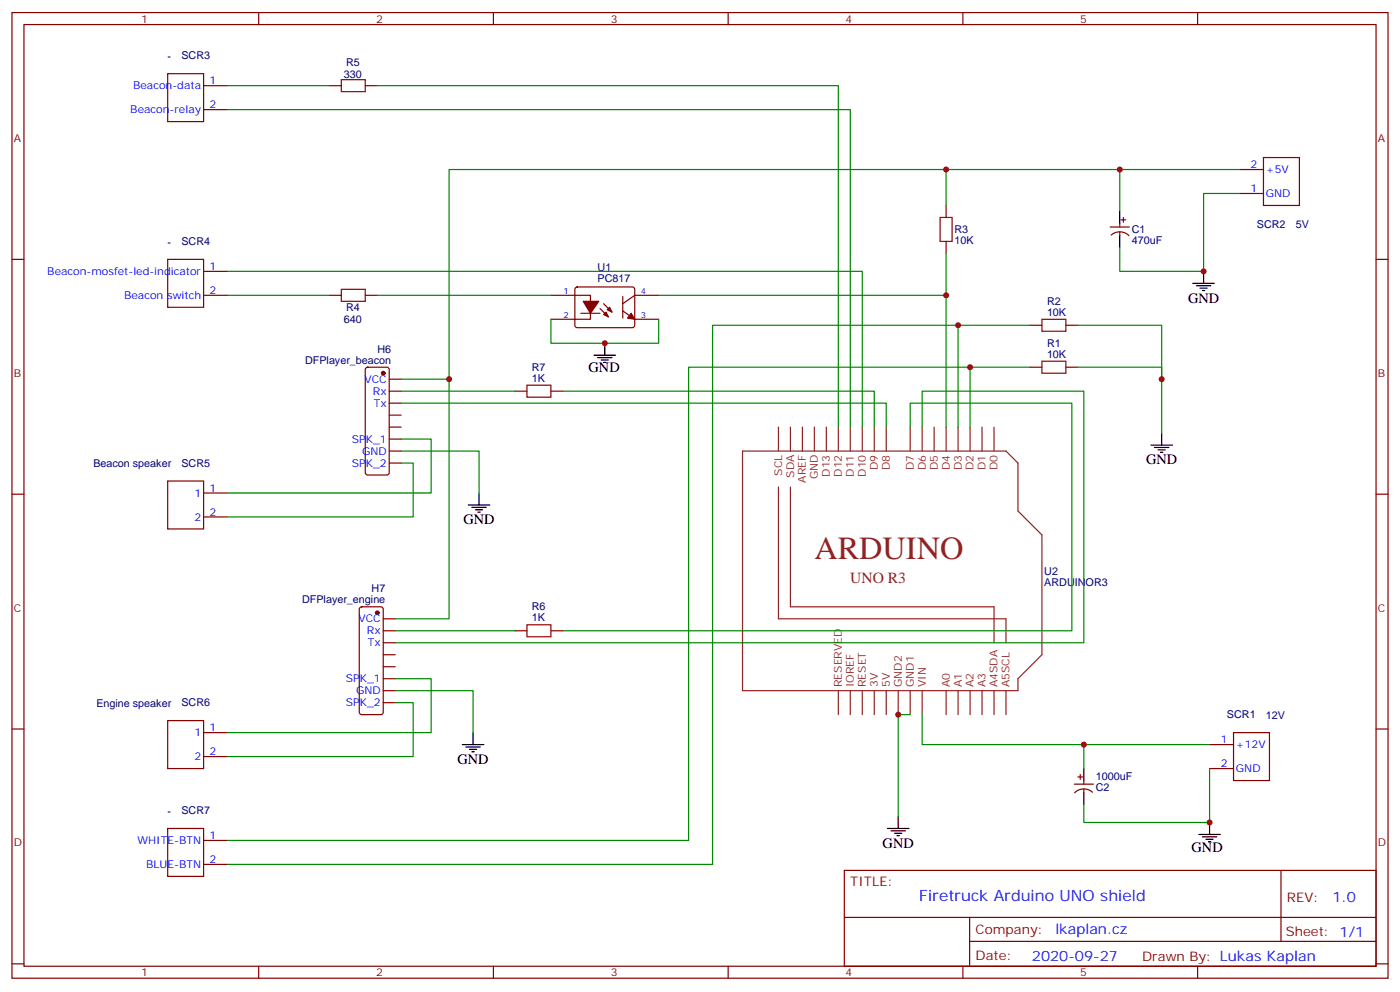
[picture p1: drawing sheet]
<svg xmlns="http://www.w3.org/2000/svg" width="412mm" height="292mm" viewBox="0 0 412 292" stroke-linecap="round" stroke-linejoin="round" font-family="sans-serif">
<g fill="none" stroke="#870000" stroke-width=".35">
<path d="M3.5 3.7h405.4v284.3h-405.4zM7.1 7.2h398.2v277.3h-398.2zM76.2 3.7v3.5M145.3 3.7v3.5M214.5 3.7v3.5M283.6 3.7v3.5M352.8 3.7v3.5M49.4 21.7h10.6v14.1h-10.6zM60 25.2h7M60 32.3h7M97 25.2h3.5M107.6 25.2h3.5"/>
<path d="M365.1 57h7.1M365.1 49.9h7.1M372.2 46.4h10.6v14.1h-10.6zM3.5 76.4h3.6M49.4 76.4h10.6v14.1h-10.6zM60 79.9h7M278.7 60.5v3.5M278.7 71.1v3.5M327 66.9h5.7M327.3 69.2a3.8 3.8 0 0 1 5.3 .2M329.8 65.8v1.1M329.8 68.3v1"/>
<path d="M330.2 64.7h1.4M330.9 64v1.4M405.3 76.4h3.6M60 87h7M97 87h3.5M107.6 87h3.5M162.3 87h11.6v7h-11.6M169.6 84.7l.4-.2h16.5l.5 .7-.1 10.9-.6 .4-16.5-.1-.5-.6v-10.6zM171.1 92.3h5.6M176.7 90.8l2.5 2.5M177.8 89.4l2.5 2.5M183.4 91.5l3.6 2.5h7"/>
<path d="M183.4 87.3v6.4M194 87h-7l-3.6 2.4M303.4 95.8h3.5M314 95.8h3.5M107.8 108.3l.5-.2h5.6l.5 .2 .3 .5v30.4l-.3 .5-.5 .2h-5.6l-.5-.3-.2-.4v-30.4zM114.7 111.7h3.5M114.7 115.2h3.5M114.7 118.7h3.5M151.7 115.2h3.5M162.3 115.2h3.5M303.4 108.1h3.5M314 108.1h3.5"/>
<path d="M114.7 122.2h3.5M114.7 125.8h3.5M114.7 129.3h3.5M114.7 132.8h3.5M114.7 136.3h3.5M3.5 145.5h3.6M49.4 141.6h10.6v14.2h-10.6zM60 145.2h7M60 152.2h7M405.3 145.5h3.6M106.1 178.9l.4-.2h5.7l.5 .2 .2 .5v30.3l-.2 .5-.5 .2h-5.7l-.5-.2-.2-.5v-30.3zM112.9 182.2h3.5"/>
<path d="M112.9 185.7h3.5M112.9 189.3h3.5M112.9 192.8h3.5M112.9 196.3h3.5M112.9 199.8h3.5M151.7 185.7h3.5M162.3 185.7h3.5M3.5 214.7h3.6M49.4 212.2h10.6v14.1h-10.6zM60 215.7h7M112.9 203.4h3.5M112.9 206.9h3.5"/>
<path d="M356.3 219.3h7.1M363.4 215.7h10.5v14.1h-10.5zM405.3 214.7h3.6M60 222.8h7M316.4 230.9h5.7M317.5 228.8h1.4M318.2 228.1v1.4M319.3 229.8v1.1M319.3 232.3v1.1M321.8 233.3a3.8 3.8 0 0 0-5.2 .1M356.3 226.3h7.1M49.4 243.9h10.6v14.2h-10.6z"/>
<path d="M60 247.5h7M60 254.5h7M248.7 256.3h156.6v28.2h-156.6zM377.3 256.3v20.9M248.7 270.1h156.5M285.6 277.2h119.6M285.6 270.1v14.2M3.5 283.8h3.6M76.2 284.5v3.5M145.3 284.5v3.5M214.5 284.5v3.5M283.6 284.5v3.5"/>
<path d="M352.8 284.5v3.5M405.3 283.8h3.6"/>
</g>
<path d="M100.5 23.5h7.1v3.5h-7.1zM276.9 64h3.6v7.1h-3.6zM100.5 85.2h7.1v3.5h-7.1zM306.9 94h7.1v3.5h-7.1zM155.2 113.4h7.1v3.5h-7.1zM306.9 106.4h7.1v3.5h-7.1zM155.2 184h7.1v3.5h-7.1z" fill="none" stroke="#a10000" stroke-width=".35"/>
<g fill="none" stroke="#000" stroke-width=".35">
<path d="M329.8 62.3v3.5M329.8 69.3v3.5M354.5 79.9v3.5M351.4 83.4h6.3M352.4 84.1h4.3M353.5 84.8h2.1M354.2 85.5h.7M175 104.6h6.3M176 105.3h4.3M177.1 106h2.1M177.8 106.7h.7M178.2 101.1v3.5"/>
<path d="M339 131.1h6.4M340.1 131.8h4.2M341.1 132.5h2.2M341.8 133.2h.7M342.2 127.5v3.6M137.9 148.7h6.4M139 149.4h4.2M140.1 150.1h2.1M140.8 150.8h.7M141.1 145.2v3.5M136.2 219.3h6.3M137.2 220h4.3"/>
<path d="M139.3 215.7v3.6M138.3 220.7h2.1M139 221.4h.7M319.3 226.3v3.5M319.3 233.4v3.5M261.4 243.9h6.4M262.5 244.7h4.2M263.5 245.4h2.1M264.2 246.1h.7M264.6 240.4v3.5M353.1 245.7h6.4M354.2 246.4h4.2"/>
<path d="M355.2 247.1h2.2M356 247.8h.7M356.3 242.2v3.5"/>
</g>
<g fill="#870000" stroke="#870000" stroke-width=".35">
<path d="M185.9 92.3l1.1 1.7-2.1-.3z"/>
<path d="M177.8 92.6l.7-.7 .7 1.4z"/>
<path d="M178.9 91.2l.7-.7 .7 1.4z"/>
<path d="M171.8 88.7h4.6l-2.5 3.6z"/>
<circle cx="111.1" cy="180.4" r=".53"/>
<circle cx="112.9" cy="109.9" r=".53"/>
</g>
<g fill="none" stroke="#008700" stroke-width=".35">
<path d="M67 32.3h183.5v93.5M67 25.2h30M111.1 25.2h135.8v100.6M278.7 49.9h-146.4v61.8h-14.1M329.8 49.9h-51.1v10.6M365.1 49.9h-35.3v12.4M365.1 57h-10.6v22.9h-24.7v-7.1M67 79.9h187v45.9M278.7 74.6v12.4M67 87h30M111.1 87h51.2M162.3 94v7.1h31.7v-7.1"/>
<path d="M194 87h84.7v38.8M282.2 95.8h-72.3v158.7h-142.9M303.4 95.8h-21.2v30M317.5 95.8h24.7v15.9M118.2 118.7h142.9v7.1M118.2 115.2h33.5M132.3 111.7v70.5h-15.9M165.8 115.2h91.7v10.6M285.8 108.1h-83v139.4h-135.8M303.4 108.1h-17.6v17.7M317.5 108.1h24.7v19.4M118.2 136.3h3.5v15.9h-54.7"/>
<path d="M118.2 129.3h8.8v15.9h-60M118.2 132.8h22.9v12.4M268.1 125.8v-7.1h47.6v67h-149.9M271.6 125.8v-10.6h47.7v74.1h-202.9M116.4 199.8h10.6v15.9h-60M116.4 185.7h35.3M116.4 206.9h5.3v15.9h-54.7M116.4 203.4h22.9v12.3M268.1 210.4h-3.5v30M271.6 210.4v8.9h47.7v7M319.3 219.3h37M356.3 226.3v15.9h-37v-5.3"/>
</g>
<g fill="none" stroke="#8c2424" stroke-width=".35">
<path d="M218.7 132.8h77.6l3.6 3.5v14.2l7 7v35.3l-7 7v3.6h-81.2zM229.3 125.8v7M232.8 125.8v7M236.4 125.8v7M239.9 125.8v7M243.4 125.8v7M246.9 125.8v7M250.5 125.8v7M254 125.8v7M257.5 125.8v7M261.1 125.8v7M268.1 125.8v7"/>
<path d="M271.6 125.8v7M275.2 125.8v7M278.7 125.8v7M282.2 125.8v7M285.8 125.8v7M289.3 125.8v7M292.8 125.8v7M229.3 143.4v38.8h67v7.1M232.8 143.4v35.3h60v10.6M246.9 203.4v7M250.5 203.4v7M254 203.4v7"/>
<path d="M257.5 203.4v7M261.1 203.4v7M264.6 203.4v7M268.1 203.4v7M271.6 203.4v7M278.7 203.4v7M282.2 203.4v7M285.8 203.4v7M289.3 203.4v7M292.8 203.4v7M296.3 203.4v7"/>
</g>
<g fill="#c00">
<circle cx="282.2" cy="95.8" r=".88"/>
<circle cx="278.7" cy="87" r=".88"/>
<circle cx="319.3" cy="219.3" r=".88"/>
<circle cx="356.3" cy="242.2" r=".88"/>
<circle cx="264.6" cy="210.4" r=".88"/>
<circle cx="354.5" cy="79.9" r=".88"/>
<circle cx="329.8" cy="49.9" r=".88"/>
<circle cx="278.7" cy="49.9" r=".88"/>
<circle cx="178.2" cy="101.1" r=".88"/>
<circle cx="342.2" cy="111.7" r=".88"/>
<circle cx="285.8" cy="108.1" r=".88"/>
<circle cx="132.3" cy="111.7" r=".88"/>
</g>
<text font-size="9.5" fill="#8d2323" x="239.9" y="164.6">ARDUINO</text>
<text font-size="4.6" fill="#8d2323" x="250.5" y="171.6">UNO R3</text>
<text font-size="4.6" fill="#00f" x="270.8" y="265.3">Firetruck Arduino UNO shield</text>
<g font-size="4.2">
<text x="350" y="89.1">GND</text>
<text x="173.4" y="109.5">GND</text>
<text x="337.6" y="136.7">GND</text>
<text x="136.5" y="154.3">GND</text>
<text x="134.8" y="224.9">GND</text>
<text x="260" y="249.6">GND</text>
<text x="351" y="251">GND</text>
</g>
<g font-size="4.2" fill="#00f">
<text x="392.5" y="265.6">1.0</text>
<text x="310.9" y="275.1">lkaplan.cz</text>
<text x="304" y="282.9">2020-09-27</text>
</g>
<g font-size="3.9" fill="#800">
<text x="250.5" y="260.9">TITLE:</text>
<text x="379.1" y="265.6">REV:</text>
<text x="287.4" y="275.1">Company:</text>
<text x="378.7" y="275.7">Sheet: 1/1</text>
<text x="287.4" y="282.8">Date:</text>
<text x="336.4" y="282.8">Drawn By: Lukas Kaplan</text>
</g>
<g font-size="3.2" fill="#800">
<text x="41.6" y="6.7">1</text>
<text x="110.8" y="6.7">2</text>
<text x="179.9" y="6.7">3</text>
<text x="249.1" y="6.7">4</text>
<text x="318.2" y="6.7">5</text>
<text x="4.1" y="41.8">A</text>
<text x="405.9" y="41.8">A</text>
<text x="4.1" y="110.9">B</text>
<text x="405.9" y="110.9">B</text>
<text x="4.1" y="180.1">C</text>
<text x="405.9" y="180.1">C</text>
<text x="4.1" y="249.2">D</text>
<text x="405.9" y="249.2">D</text>
<text x="41.6" y="287.5">1</text>
<text x="110.8" y="287.5">2</text>
<text x="179.9" y="287.5">3</text>
<text x="249.1" y="287.5">4</text>
<text x="318.2" y="287.5">5</text>
</g>
<g font-size="3.2" fill="#000080">
<text x="49.4" y="17.6">-</text>
<text x="53.4" y="17.5">SCR3</text>
<text x="101.3" y="22.9">330</text>
<text x="101.9" y="19.3">R5</text>
<text x="281.2" y="71.9">10K</text>
<text x="281.2" y="68.7">R3</text>
<text x="333.4" y="71.9">470uF</text>
<text x="333.4" y="68.7">C1</text>
<text x="370.2" y="67.2">SCR2</text>
<text x="381.7" y="67">5V</text>
<text x="49.4" y="72.3">-</text>
<text x="53.4" y="72.1">SCR4</text>
<text x="176" y="83">PC817</text>
<text x="176" y="79.8">U1</text>
<text x="308.4" y="89.8">R2</text>
<text x="101.3" y="95.2">640</text>
<text x="101.9" y="91.6">R4</text>
<text x="308.4" y="93">10K</text>
<text x="89.9" y="107.1">DFPlayer_beacon</text>
<text x="111.2" y="103.9">H6</text>
<text x="308.4" y="105.3">10K</text>
<text x="308.4" y="102.1">R1</text>
<text x="156.6" y="112.4">1K</text>
<text x="156.6" y="109.2">R7</text>
<text x="27.5" y="137.6">Beacon speaker</text>
<text x="53.4" y="137.4">SCR5</text>
<text x="307.6" y="172.6">ARDUINOR3</text>
<text x="307.6" y="169.3">U2</text>
<text x="89" y="177.6">DFPlayer_engine</text>
<text x="109.4" y="174.4">H7</text>
<text x="156.6" y="179.7">R6</text>
<text x="156.6" y="182.9">1K</text>
<text x="28.4" y="208.1">Engine speaker</text>
<text x="53.4" y="208">SCR6</text>
<text x="361.4" y="211.5">SCR1</text>
<text x="372.9" y="211.7">12V</text>
<text x="322.8" y="229.7">1000uF</text>
<text x="322.8" y="232.9">C2</text>
<text x="49.4" y="239.9">-</text>
<text x="53.4" y="239.7">SCR7</text>
</g>
<g font-size="3.2" fill="#00f">
<text x="39.2" y="26.3">Beacon-data</text>
<text x="61.7" y="24.9">1</text>
<text x="38.4" y="33.3">Beacon-relay</text>
<text x="61.7" y="31.9">2</text>
<text x="368.4" y="49.6">2</text>
<text x="372.9" y="51">+5V</text>
<text x="368.4" y="56.6">1</text>
<text x="372.9" y="58">GND</text>
<text x="13.9" y="81">Beacon-mosfet-led-indicator</text>
<text x="61.7" y="79.6">1</text>
<text x="36.6" y="88">Beacon switch</text>
<text x="61.7" y="86.6">2</text>
<text x="107.3" y="112.7">VCC</text>
<text x="109.9" y="116.2">Rx</text>
<text x="110.1" y="119.8">Tx</text>
<text x="103.6" y="130.4">SPK_1</text>
<text x="103.6" y="137.4">SPK_2</text>
<text x="106.7" y="133.9">GND</text>
<text x="57.2" y="146.2">1</text>
<text x="61.7" y="144.8">1</text>
<text x="57.2" y="153.3">2</text>
<text x="61.7" y="151.9">2</text>
<text x="105.6" y="183.3">VCC</text>
<text x="108.1" y="186.8">Rx</text>
<text x="108.4" y="190.3">Tx</text>
<text x="101.9" y="200.9">SPK_1</text>
<text x="101.9" y="208">SPK_2</text>
<text x="104.9" y="204.4">GND</text>
<text x="61.7" y="215.4">1</text>
<text x="57.2" y="216.8">1</text>
<text x="359.6" y="218.9">1</text>
<text x="364.1" y="220.3">+12V</text>
<text x="57.2" y="223.8">2</text>
<text x="61.7" y="222.4">2</text>
<text x="359.6" y="226">2</text>
<text x="364.1" y="227.4">GND</text>
<text x="40.5" y="248.5">WHITE-BTN</text>
<text x="61.7" y="247.1">1</text>
<text x="43.1" y="255.6">BLUE-BTN</text>
<text x="61.7" y="254.2">2</text>
</g>
<g font-size="3.2" fill="#8d2323">
<text x="230.4" y="140" transform="rotate(-90 230.4 140)">SCL</text>
<text x="233.9" y="140.7" transform="rotate(-90 233.9 140.7)">SDA</text>
<text x="237.4" y="142.1" transform="rotate(-90 237.4 142.1)">AREF</text>
<text x="240.9" y="141.2" transform="rotate(-90 240.9 141.2)">GND</text>
<text x="244.5" y="140.4" transform="rotate(-90 244.5 140.4)">D13</text>
<text x="248" y="140.4" transform="rotate(-90 248 140.4)">D12</text>
<text x="251.5" y="140.4" transform="rotate(-90 251.5 140.4)">D11</text>
<text x="255.1" y="140.4" transform="rotate(-90 255.1 140.4)">D10</text>
<text x="258.6" y="138.3" transform="rotate(-90 258.6 138.3)">D9</text>
<text x="262.1" y="138.3" transform="rotate(-90 262.1 138.3)">D8</text>
<text x="269.2" y="138.3" transform="rotate(-90 269.2 138.3)">D7</text>
<text x="272.7" y="138.3" transform="rotate(-90 272.7 138.3)">D6</text>
<text x="276.2" y="138.3" transform="rotate(-90 276.2 138.3)">D5</text>
<text x="279.8" y="138.3" transform="rotate(-90 279.8 138.3)">D4</text>
<text x="283.3" y="138.3" transform="rotate(-90 283.3 138.3)">D3</text>
<text x="286.8" y="138.3" transform="rotate(-90 286.8 138.3)">D2</text>
<text x="290.3" y="138.3" transform="rotate(-90 290.3 138.3)">D1</text>
<text x="293.9" y="138.3" transform="rotate(-90 293.9 138.3)">D0</text>
<text x="248" y="202.3" transform="rotate(-90 248 202.3)">RESERVED</text>
<text x="251.5" y="202.3" transform="rotate(-90 251.5 202.3)">IOREF</text>
<text x="255.1" y="202.3" transform="rotate(-90 255.1 202.3)">RESET</text>
<text x="258.6" y="202.3" transform="rotate(-90 258.6 202.3)">3V</text>
<text x="262.1" y="202.3" transform="rotate(-90 262.1 202.3)">5V</text>
<text x="265.6" y="202.3" transform="rotate(-90 265.6 202.3)">GND2</text>
<text x="269.2" y="202.3" transform="rotate(-90 269.2 202.3)">GND1</text>
<text x="272.7" y="202.3" transform="rotate(-90 272.7 202.3)">VIN</text>
<text x="279.8" y="202.3" transform="rotate(-90 279.8 202.3)">A0</text>
<text x="283.3" y="202.3" transform="rotate(-90 283.3 202.3)">A1</text>
<text x="286.8" y="202.3" transform="rotate(-90 286.8 202.3)">A2</text>
<text x="290.3" y="202.3" transform="rotate(-90 290.3 202.3)">A3</text>
<text x="293.9" y="202.3" transform="rotate(-90 293.9 202.3)">A4SDA</text>
<text x="297.4" y="202.3" transform="rotate(-90 297.4 202.3)">A5SCL</text>
</g>
<g font-size="2.5" fill="#00f">
<text x="166" y="86.6">1</text>
<text x="188.7" y="86.6">4</text>
<text x="166" y="93.7">2</text>
<text x="188.7" y="93.7">3</text>
</g>
</svg>
